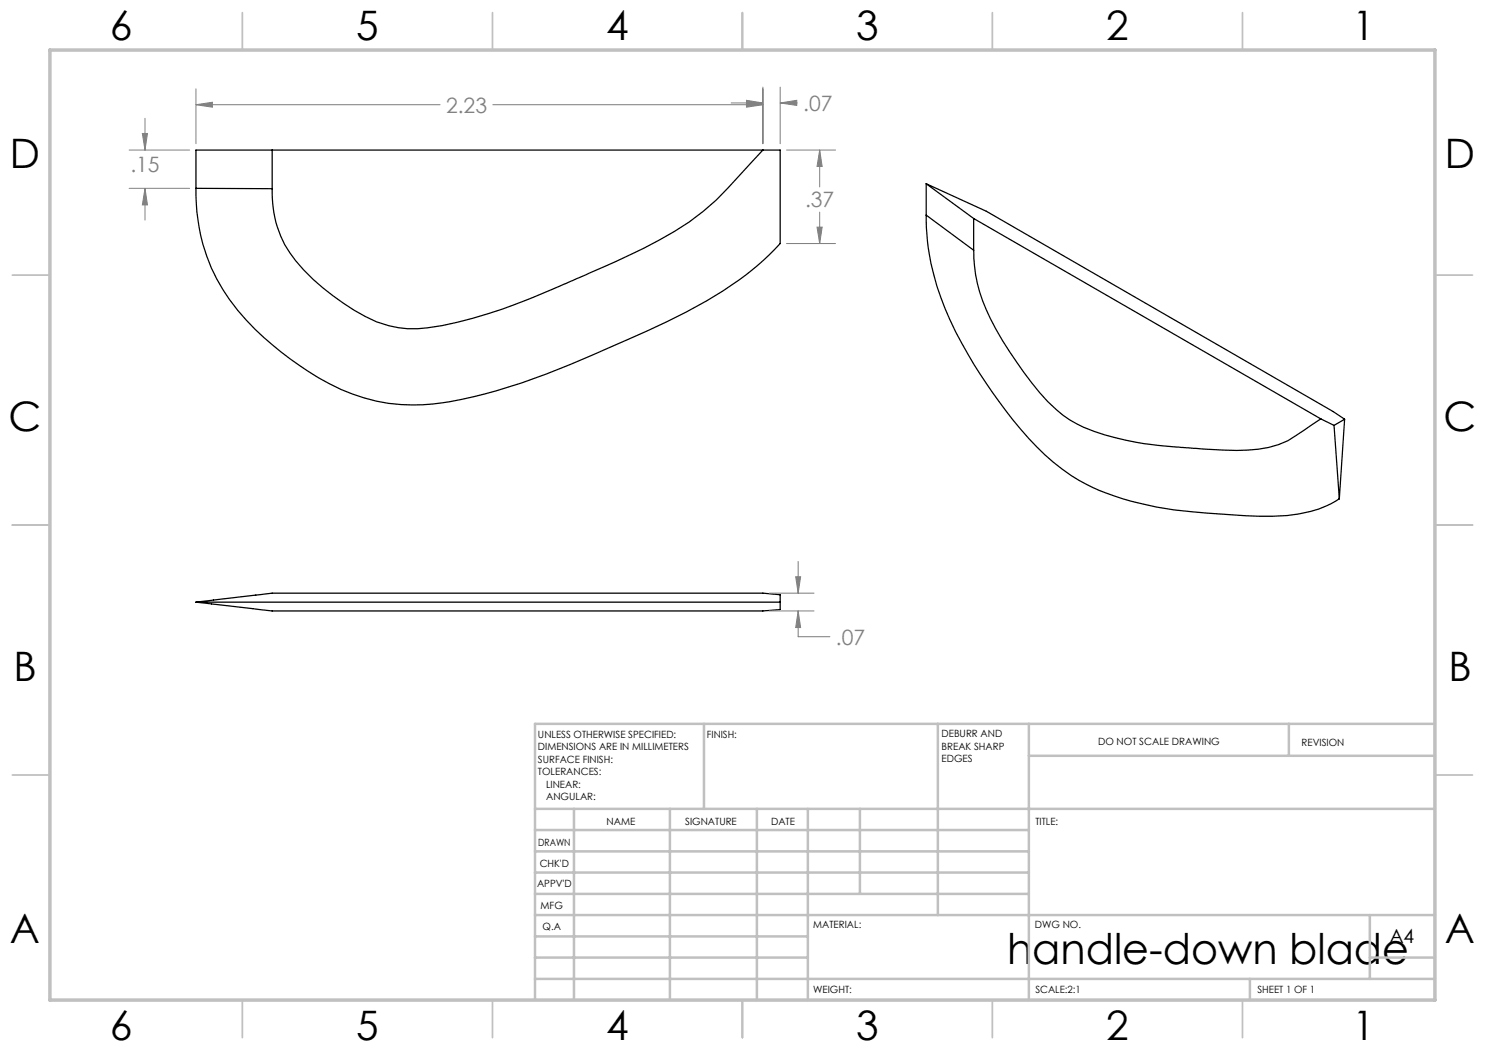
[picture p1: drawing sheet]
<svg xmlns="http://www.w3.org/2000/svg" width="297mm" height="210mm" viewBox="0 0 297 210" stroke-linecap="round" stroke-linejoin="round" font-family="sans-serif">
<g fill="none" stroke="#000" stroke-width=".25">
<path d="M39.2 30h116.8v18.7a62.6 62.6 0 0 1-18.7 13.7 359.6 359.6 0 0 1-32.9 14.2 77.7 77.7 0 0 1-19.9 4.4 37.1 37.1 0 0 1-22.8-6.7 56.1 56.1 0 0 1-17.1-16.4 36.7 36.7 0 0 1-5.4-20.2zM39.2 37.7h15.2M54.4 30v7.7M152.6 30l-2.4 2.5a94.4 94.4 0 0 1-9.6 9.8 78.8 78.8 0 0 1-15.6 9.1l-12.6 5.6a121.4 121.4 0 0 1-23.9 8.1 21.8 21.8 0 0 1-17.7-3.1 40.1 40.1 0 0 1-13.9-13.1 22.8 22.8 0 0 1-2.5-11.2M185.2 36.8l12.1 5.5 69.4 40 2.2 1.5M185.2 36.8l9.5 6.9M185.2 36.8v6.2M185.2 43a49.1 49.1 0 0 0 5.9 23.4 100.1 100.1 0 0 0 17.9 24.6 39.1 39.1 0 0 0 18.7 9.6 108.1 108.1 0 0 0 18.7 2.4 49 49 0 0 0 15.7-.7l3.4-1.2 2.4-1.3M185.2 43l9.5 7.1M194.7 50.1a29.9 29.9 0 0 0 4.5 15.8l4.1 6.5a41.8 41.8 0 0 0 10.7 11.6 42.8 42.8 0 0 0 16.2 4.9l9.3 .8a70.2 70.2 0 0 0 12.1 .1 17.4 17.4 0 0 0 9.3-3.8l3.3-2.2M194.7 43.7l69.5 40.1M194.7 43.7v6.4"/>
<path d="M264.2 83.8l2.6 1.3M266.8 85.1l1.1 14.7M268.9 83.8l-2.1 1.3M268.9 83.8l-1 16M39.2 120.4l15.2-1.8h98.2l3.4 .3v3l-3.4 .3h-98.2zM39.2 120.4h116.8"/>
</g>
<g fill="none" stroke="#808080" stroke-width=".2">
<path d="M39.2 17.8v10.9M152.6 17.4v11.3M156 17.4v11.3M25.8 37.7h12.1M25.8 30h12.1M28.5 26.7h1l-.5 3.3zM29 37.7l.5 3.3h-1zM29 23.7v6.3M29 37.7v6.3M39.2 20.9l3.3-.4v.9zM39.2 20.9h48.8M98.6 20.9h54"/>
<path d="M146.2 20.6h6.4M149.3 20.5l3.3 .4-3.3 .5zM149.3 20.1l3.3 .5-3.3 .5zM156 20.6l3.3-.5v1zM156 20.6h3.5M157.3 30h9.8M163.9 30l.5 3.3h-1zM163.9 30v7.4M157.3 48.7h9.8M163.4 45.4h1l-.5 3.3zM163.9 42.4v6.3M153.8 118.6h9"/>
<path d="M159.1 115.3h1l-.5 3.3zM159.6 112.3v6.3M153.8 122.2h9M159.6 122.2l.5 3.3h-1zM159.6 122.2v5.1h6.4"/>
</g>
<g fill="none" stroke="#c0c0c0" stroke-width=".35">
<path d="M48.5 2.5v7.5M98.5 2.5v7.5M148.5 2.5v7.5M198.5 2.5v7.5M248.5 2.5v7.5M2.5 55h7.5M287 55h7.5M2.5 105h7.5M287 105h7.5M2.5 155h7.5M287 155h7.5M48.5 200v7.5"/>
<path d="M98.5 200v7.5M148.5 200v7.5M198.5 200v7.5M248.5 200v7.5"/>
</g>
<g fill="none" stroke="#c0c0c0" stroke-width=".5">
<path d="M140.8 144.8v17M187.6 144.8v38.2M205.8 144.8v55.2M205.8 151.2h81.2M257.8 144.8v6.4M287 144.8h-180v55.2M107 161.8h180M107 178.8h98.8M107 174.5h98.8M107 170.3h98.8M107 166h98.8M114.8 161.8v38.2"/>
<path d="M134 161.8v38.2M151.4 161.8v38.2M161.6 161.8v38.2M172 161.8v17M107 195.8h180M107 191.5h54.6M107 187.3h54.6M107 183h180M250 195.8v4.2M274 191.5h13M274 183v12.8"/>
</g>
<path d="M10 10h277v190h-277z" fill="none" stroke="#c0c0c0" stroke-width=".7"/>
<path d="M149.3 20.5l3.3 .4-3.3 .5zM39.2 20.9l3.3-.4v.9zM29 37.7l.5 3.3h-1zM28.5 26.7h1l-.5 3.3zM163.9 30l.5 3.3h-1zM163.4 45.4h1l-.5 3.3zM149.3 20.1l3.3 .5-3.3 .5zM156 20.6l3.3-.5v1zM159.1 115.3h1l-.5 3.3zM159.6 122.2l.5 3.3h-1z" fill="#808080"/>
<text font-size="8.5" x="201.4" y="192.7">handle-down blade</text>
<g font-size="8.1">
<text x="22" y="8">6</text>
<text x="71.2" y="8">5</text>
<text x="121.2" y="8">4</text>
<text x="171.3" y="8">3</text>
<text x="221.3" y="8">2</text>
<text x="270.5" y="8">1</text>
<text x="2" y="33.6">D</text>
<text x="289" y="33.6">D</text>
<text x="1.7" y="86.1">C</text>
<text x="288.7" y="86.1">C</text>
<text x="2.7" y="136.1">B</text>
<text x="289.7" y="136.1">B</text>
<text x="2" y="188.6">A</text>
<text x="289" y="188.6">A</text>
<text x="22" y="208">6</text>
<text x="71.2" y="208">5</text>
<text x="121.2" y="208">4</text>
<text x="171.3" y="208">3</text>
<text x="221.3" y="208">2</text>
<text x="270.5" y="208">1</text>
</g>
<g font-size="4.2" fill="#808080">
<text x="89.2" y="22.5">2.23</text>
<text x="160.6" y="22.2">.07</text>
<text x="26.1" y="34.4">.15</text>
<text x="161" y="41.5">.37</text>
<text x="167.2" y="128.9">.07</text>
</g>
<text font-size="3.9" x="277.9" y="188.5">A4</text>
<g font-size="2">
<text x="107.6" y="147.6">UNLESS OTHERWISE SPECIFIED:</text>
<text x="141.4" y="147.6">FINISH:</text>
<text x="188.3" y="147.5">DEBURR AND</text>
<text x="188.3" y="150">BREAK SHARP</text>
<text x="219.6" y="149">DO NOT SCALE DRAWING</text>
<text x="260.3" y="149.2">REVISION</text>
<text x="107.6" y="150.1">DIMENSIONS ARE IN MILLIMETERS</text>
<text x="107.6" y="152.6">SURFACE FINISH:</text>
<text x="107.6" y="155.1">TOLERANCES:</text>
<text x="188.3" y="152.5">EDGES</text>
<text x="109.2" y="157.6">LINEAR:</text>
<text x="109.2" y="160.1">ANGULAR:</text>
<text x="121.3" y="165">NAME</text>
<text x="137" y="164.9">SIGNATURE</text>
<text x="154.2" y="164.9">DATE</text>
<text x="207.1" y="164.9">TITLE:</text>
<text x="107.6" y="169.1">DRAWN</text>
<text x="107.9" y="173.3">CHK'D</text>
<text x="107.4" y="177.4">APPV'D</text>
<text x="108.1" y="181.8">MFG</text>
<text x="108.5" y="186">Q.A</text>
<text x="162.6" y="185.5">MATERIAL:</text>
<text x="207" y="185.5">DWG NO.</text>
<text x="162.6" y="198.5">WEIGHT:</text>
<text x="207.1" y="198.6">SCALE:2:1</text>
<text x="251.5" y="198.6">SHEET 1 OF 1</text>
</g>
</svg>
